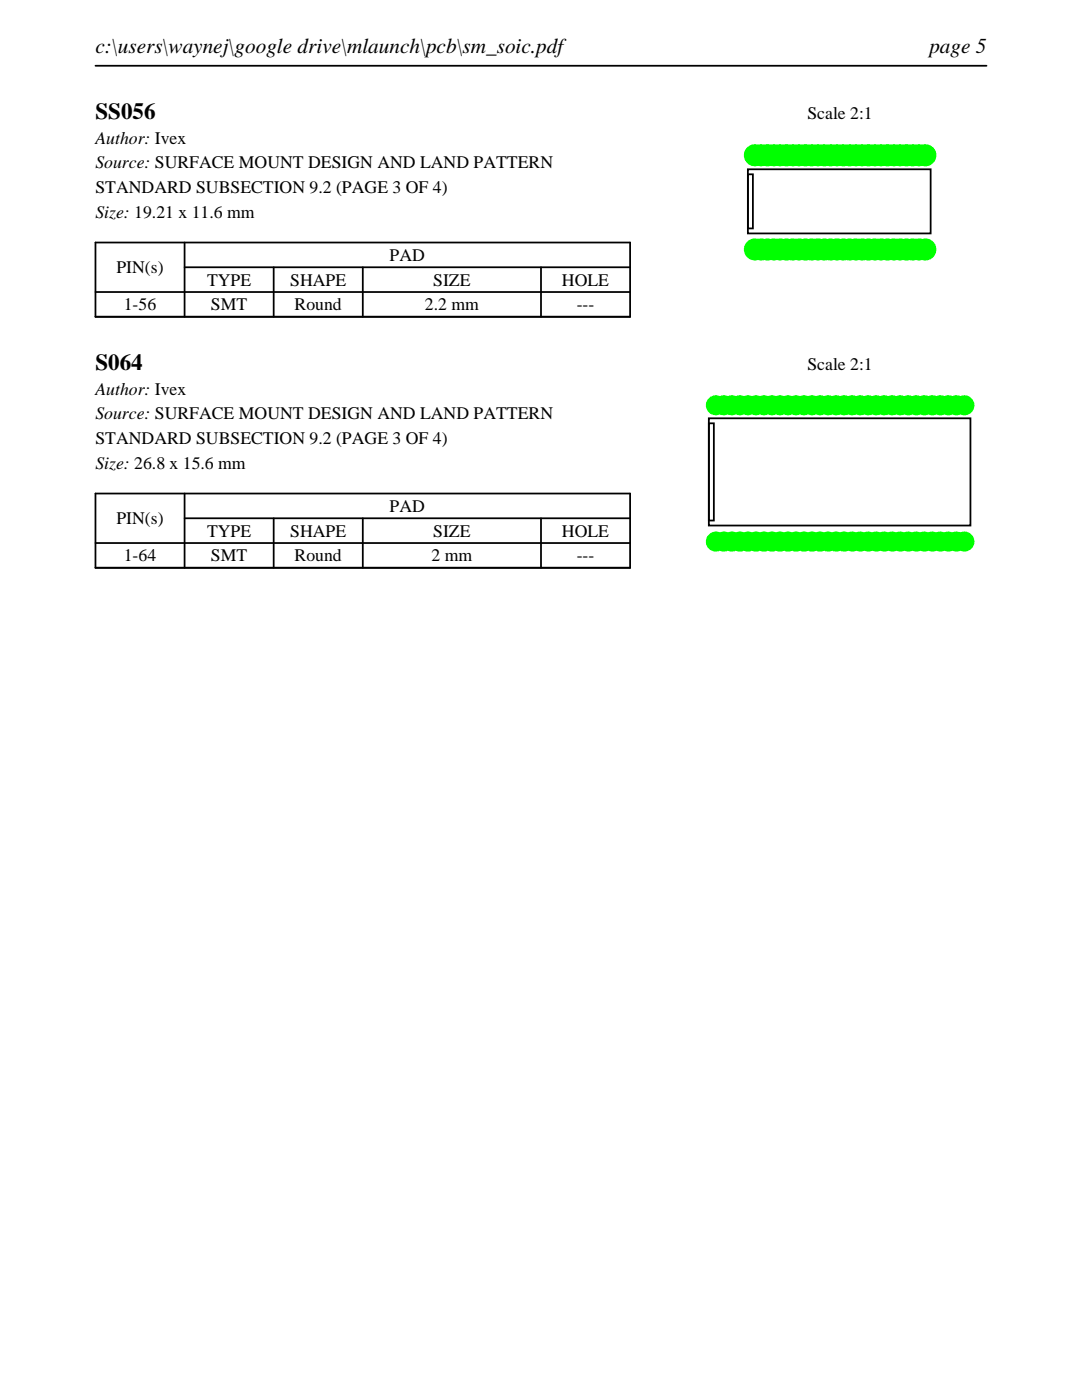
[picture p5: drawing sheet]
<svg xmlns="http://www.w3.org/2000/svg" width="216mm" height="279mm" viewBox="0 0 216 279" stroke-linecap="round" stroke-linejoin="round" font-family="sans-serif">
<path d="M19 13.1h177.8M19 48.4h106.7v14.8h-106.7zM19 58.3h106.7M36.8 53.3h88.9M36.8 48.4v14.8M54.6 53.3v9.9M72.4 53.3v9.9M107.9 53.3v9.9" fill="none" stroke="#000" stroke-width=".35"/>
<path d="M149.2 33.8h36.5v12.8h-36.5zM149.2 34.8h1v10.8h-1z" fill="none" stroke="#000" stroke-width=".36"/>
<g fill="#0f0">
<circle cx="150.6" cy="49.8" r="2.2"/>
<circle cx="151.9" cy="49.8" r="2.2"/>
<circle cx="153.1" cy="49.8" r="2.2"/>
<circle cx="154.4" cy="49.8" r="2.2"/>
<circle cx="155.7" cy="49.8" r="2.2"/>
<circle cx="156.9" cy="49.8" r="2.2"/>
<circle cx="158.2" cy="49.8" r="2.2"/>
<circle cx="159.4" cy="49.8" r="2.2"/>
<circle cx="160.7" cy="49.8" r="2.2"/>
<circle cx="162" cy="49.8" r="2.2"/>
<circle cx="163.2" cy="49.8" r="2.2"/>
<circle cx="164.5" cy="49.8" r="2.2"/>
<circle cx="165.7" cy="49.8" r="2.2"/>
<circle cx="167" cy="49.8" r="2.2"/>
<circle cx="168.3" cy="49.8" r="2.2"/>
<circle cx="169.5" cy="49.8" r="2.2"/>
<circle cx="170.8" cy="49.8" r="2.2"/>
<circle cx="172" cy="49.8" r="2.2"/>
<circle cx="173.3" cy="49.8" r="2.2"/>
<circle cx="174.6" cy="49.8" r="2.2"/>
<circle cx="175.8" cy="49.8" r="2.2"/>
<circle cx="177.1" cy="49.8" r="2.2"/>
<circle cx="178.3" cy="49.8" r="2.2"/>
<circle cx="179.6" cy="49.8" r="2.2"/>
<circle cx="180.9" cy="49.8" r="2.2"/>
<circle cx="182.1" cy="49.8" r="2.2"/>
<circle cx="183.4" cy="49.8" r="2.2"/>
<circle cx="184.6" cy="49.8" r="2.2"/>
<circle cx="184.7" cy="31" r="2.2"/>
<circle cx="183.4" cy="31" r="2.2"/>
<circle cx="182.1" cy="31" r="2.2"/>
<circle cx="180.9" cy="31" r="2.2"/>
<circle cx="179.6" cy="31" r="2.2"/>
<circle cx="178.3" cy="31" r="2.2"/>
<circle cx="177.1" cy="31" r="2.2"/>
<circle cx="175.8" cy="31" r="2.2"/>
<circle cx="174.6" cy="31" r="2.2"/>
<circle cx="173.3" cy="31" r="2.2"/>
<circle cx="172" cy="31" r="2.2"/>
<circle cx="170.8" cy="31" r="2.2"/>
<circle cx="169.5" cy="31" r="2.2"/>
<circle cx="168.3" cy="31" r="2.2"/>
<circle cx="167" cy="31" r="2.2"/>
<circle cx="165.7" cy="31" r="2.2"/>
<circle cx="164.5" cy="31" r="2.2"/>
<circle cx="163.2" cy="31" r="2.2"/>
<circle cx="162" cy="31" r="2.2"/>
<circle cx="160.7" cy="31" r="2.2"/>
<circle cx="159.4" cy="31" r="2.2"/>
<circle cx="158.2" cy="31" r="2.2"/>
<circle cx="156.9" cy="31" r="2.2"/>
<circle cx="155.7" cy="31" r="2.2"/>
<circle cx="154.4" cy="31" r="2.2"/>
<circle cx="153.1" cy="31" r="2.2"/>
<circle cx="151.9" cy="31" r="2.2"/>
<circle cx="150.6" cy="31" r="2.2"/>
</g>
<path d="M19 98.5h106.7v14.8h-106.7zM36.8 98.5v14.8M19 108.4h106.7M36.8 103.4h88.9M54.6 103.4v9.9M72.4 103.4v9.9M107.9 103.4v9.9" fill="none" stroke="#000" stroke-width=".35"/>
<path d="M141.4 83.5h52.2v21.4h-52.2zM141.4 84.5h1v19.4h-1z" fill="none" stroke="#000" stroke-width=".36"/>
<g fill="#0f0">
<circle cx="142.8" cy="108.1" r="2"/>
<circle cx="144.4" cy="108.1" r="2"/>
<circle cx="146" cy="108.1" r="2"/>
<circle cx="147.6" cy="108.1" r="2"/>
<circle cx="149.2" cy="108.1" r="2"/>
<circle cx="150.8" cy="108.1" r="2"/>
<circle cx="152.4" cy="108.1" r="2"/>
<circle cx="154" cy="108.1" r="2"/>
<circle cx="155.6" cy="108.1" r="2"/>
<circle cx="157.2" cy="108.1" r="2"/>
<circle cx="158.8" cy="108.1" r="2"/>
<circle cx="160.4" cy="108.1" r="2"/>
<circle cx="162" cy="108.1" r="2"/>
<circle cx="163.6" cy="108.1" r="2"/>
<circle cx="165.2" cy="108.1" r="2"/>
<circle cx="166.8" cy="108.1" r="2"/>
<circle cx="168.4" cy="108.1" r="2"/>
<circle cx="170" cy="108.1" r="2"/>
<circle cx="171.6" cy="108.1" r="2"/>
<circle cx="173.2" cy="108.1" r="2"/>
<circle cx="174.8" cy="108.1" r="2"/>
<circle cx="176.4" cy="108.1" r="2"/>
<circle cx="178" cy="108.1" r="2"/>
<circle cx="179.6" cy="108.1" r="2"/>
<circle cx="181.2" cy="108.1" r="2"/>
<circle cx="182.8" cy="108.1" r="2"/>
<circle cx="184.4" cy="108.1" r="2"/>
<circle cx="186" cy="108.1" r="2"/>
<circle cx="187.6" cy="108.1" r="2"/>
<circle cx="189.2" cy="108.1" r="2"/>
<circle cx="190.8" cy="108.1" r="2"/>
<circle cx="192.4" cy="108.1" r="2"/>
<circle cx="192.4" cy="80.9" r="2"/>
<circle cx="190.8" cy="80.9" r="2"/>
<circle cx="189.2" cy="80.9" r="2"/>
<circle cx="187.6" cy="80.9" r="2"/>
<circle cx="186" cy="80.9" r="2"/>
<circle cx="184.4" cy="80.9" r="2"/>
<circle cx="182.8" cy="80.9" r="2"/>
<circle cx="181.2" cy="80.9" r="2"/>
<circle cx="179.6" cy="80.9" r="2"/>
<circle cx="178" cy="80.9" r="2"/>
<circle cx="176.4" cy="80.9" r="2"/>
<circle cx="174.8" cy="80.9" r="2"/>
<circle cx="173.2" cy="80.9" r="2"/>
<circle cx="171.6" cy="80.9" r="2"/>
<circle cx="170" cy="80.9" r="2"/>
<circle cx="168.4" cy="80.9" r="2"/>
<circle cx="166.8" cy="80.9" r="2"/>
<circle cx="165.2" cy="80.9" r="2"/>
<circle cx="163.6" cy="80.9" r="2"/>
<circle cx="162" cy="80.9" r="2"/>
<circle cx="160.4" cy="80.9" r="2"/>
<circle cx="158.8" cy="80.9" r="2"/>
<circle cx="157.2" cy="80.9" r="2"/>
<circle cx="155.6" cy="80.9" r="2"/>
<circle cx="154" cy="80.9" r="2"/>
<circle cx="152.4" cy="80.9" r="2"/>
<circle cx="150.8" cy="80.9" r="2"/>
<circle cx="149.2" cy="80.9" r="2"/>
<circle cx="147.6" cy="80.9" r="2"/>
<circle cx="146" cy="80.9" r="2"/>
<circle cx="144.4" cy="80.9" r="2"/>
<circle cx="142.8" cy="80.9" r="2"/>
</g>
<g font-size="4.6">
<text x="19" y="23.7">SS056</text>
<text x="19" y="73.8">S064</text>
</g>
<g font-size="4.2">
<text x="19" y="10.6">c:\users\waynej\google drive\mlaunch\pcb\sm_soic.pdf</text>
<text x="185.4" y="10.6">page 5</text>
</g>
<g font-size="3.5">
<text x="161.1" y="23.7">Scale 2:1</text>
<text x="19" y="28.6">Author: Ivex</text>
<text x="19" y="33.6">Source: SURFACE MOUNT DESIGN AND LAND PATTERN</text>
<text x="19" y="38.5">STANDARD SUBSECTION 9.2 (PAGE 3 OF 4)</text>
<text x="19" y="43.5">Size: 19.21 x 11.6 mm</text>
<text x="77.8" y="52.1">PAD</text>
<text x="23.2" y="54.5">PIN(s)</text>
<text x="41.3" y="57">TYPE</text>
<text x="57.9" y="57">SHAPE</text>
<text x="86.4" y="57">SIZE</text>
<text x="112.1" y="57">HOLE</text>
<text x="24.7" y="61.9">1-56</text>
<text x="42.1" y="61.9">SMT</text>
<text x="58.8" y="61.9">Round</text>
<text x="84.8" y="61.9">2.2 mm</text>
<text x="115.1" y="61.9">---</text>
<text x="161.1" y="73.8">Scale 2:1</text>
<text x="19" y="78.7">Author: Ivex</text>
<text x="19" y="83.7">Source: SURFACE MOUNT DESIGN AND LAND PATTERN</text>
<text x="19" y="88.6">STANDARD SUBSECTION 9.2 (PAGE 3 OF 4)</text>
<text x="19" y="93.6">Size: 26.8 x 15.6 mm</text>
<text x="23.2" y="104.6">PIN(s)</text>
<text x="41.3" y="107.1">TYPE</text>
<text x="57.9" y="107.1">SHAPE</text>
<text x="77.8" y="102.2">PAD</text>
<text x="86.4" y="107.1">SIZE</text>
<text x="112.1" y="107.1">HOLE</text>
<text x="24.7" y="112">1-64</text>
<text x="42.1" y="112">SMT</text>
<text x="58.8" y="112">Round</text>
<text x="86.1" y="112">2 mm</text>
<text x="115.1" y="112">---</text>
</g>
</svg>
